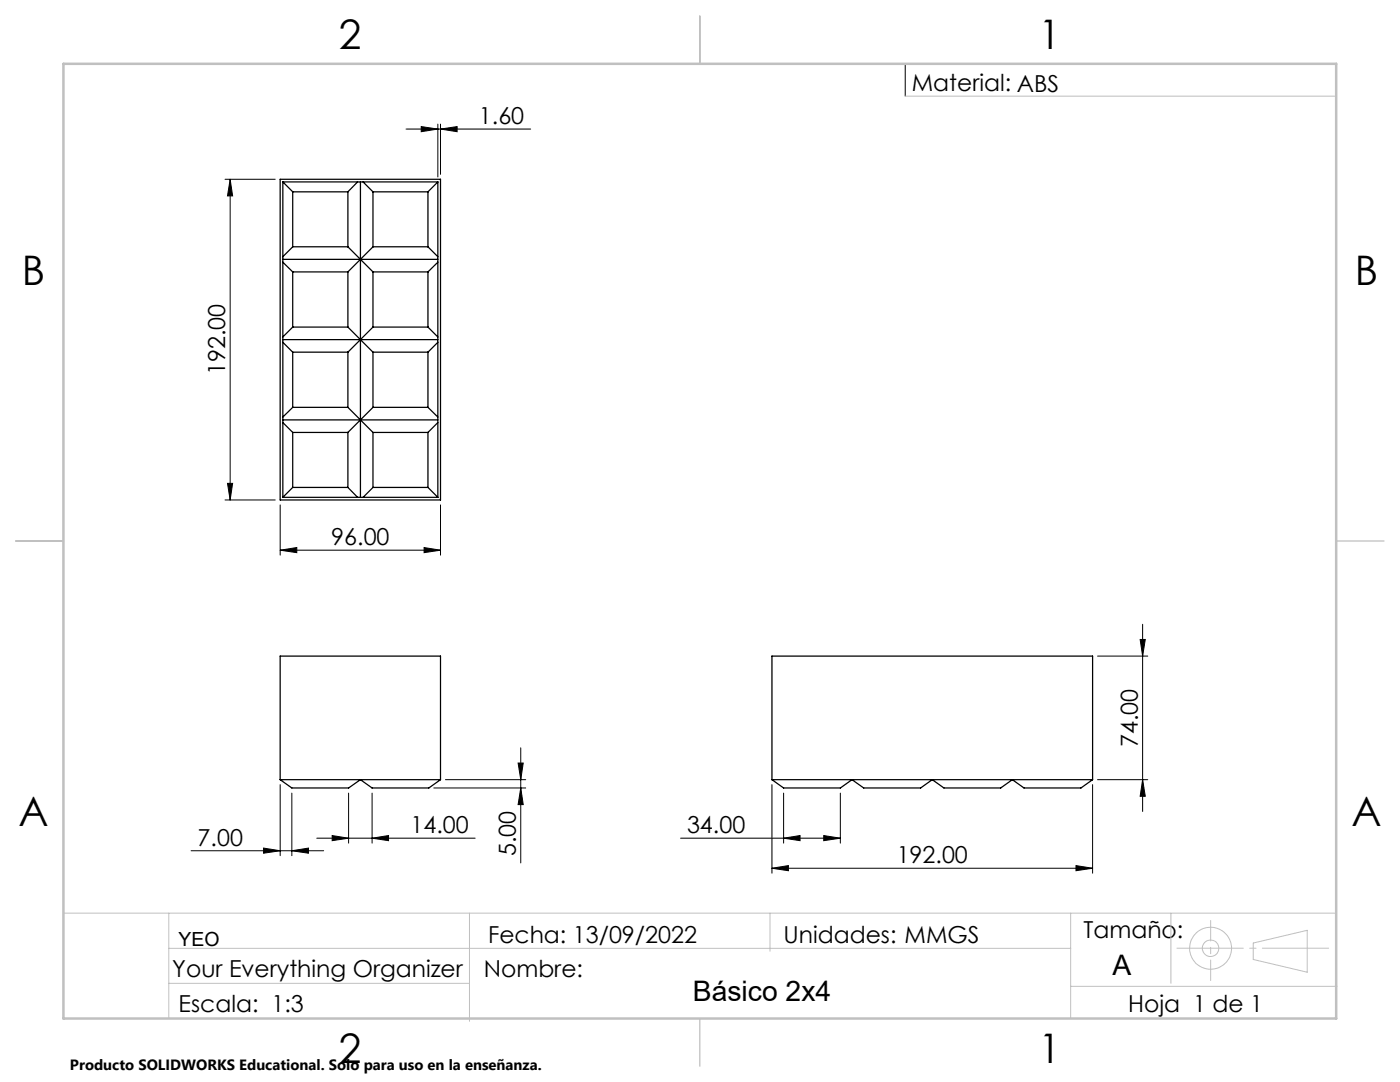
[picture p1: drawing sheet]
<svg xmlns="http://www.w3.org/2000/svg" width="279mm" height="216mm" viewBox="0 0 279 216" stroke-linecap="round" stroke-linejoin="round" font-family="sans-serif">
<g fill="none" stroke="#000" stroke-width=".25">
<path d="M55.9 35.8h32v64h-32zM56.4 36.3v62.9M56.4 36.3h31M56.4 36.3l2 2M58.4 38.3v10.9M58.4 38.3h11M69.4 38.3v10.9M71.4 36.3l-2 2M71.9 36.3v62.9M72.5 36.3l1.9 2M74.4 38.3v10.9M74.4 38.3h11"/>
<path d="M85.4 38.3v10.9M87.4 36.3v62.9M87.4 36.3l-2 2M56.4 51.8h31M56.4 52.3l2 2M58.4 49.2l-2 2M58.4 49.2h11M58.4 54.3h11M58.4 54.3v11M69.4 49.2l5 5.1M69.4 54.3v11M74.4 54.3v11"/>
<path d="M74.4 49.2l-5 5.1M74.4 49.2h11M74.4 54.3h11M85.4 49.2l2 2M85.4 54.3v11M87.4 52.3l-2 2M56.4 67.8h31M56.4 68.3l2 2M58.4 65.3l-2 1.9M58.4 65.3h11M58.4 70.3h11M58.4 70.3v11"/>
<path d="M69.4 70.3v11M69.4 65.3l5 5M74.4 70.3v11M74.4 65.3l-5 5M74.4 65.3h11M74.4 70.3h11M85.4 65.3l2 1.9M85.4 70.3v11M87.4 68.3l-2 2M56.4 99.2h31M56.4 83.8h31M56.4 84.3l2 2"/>
<path d="M58.4 97.3l-2 1.9M58.4 81.3l-2 1.9M58.4 81.3h11M58.4 86.3h11M58.4 86.3v11M58.4 97.3h11M69.4 86.3v11M69.4 81.3l5 5M69.4 97.3l2 1.9M74.4 86.3v11M74.4 81.3l-5 5M74.4 81.3h11"/>
<path d="M74.4 86.3h11M74.4 97.3l-1.9 1.9M74.4 97.3h11M85.4 81.3l2 1.9M85.4 86.3v11M85.4 97.3l2 1.9M87.4 84.3l-2 2M55.9 155.6h32M55.9 155.6v-24.7h32v24.7M55.9 155.6l2.3 1.6h11.4l2.3-1.6 2.4 1.6h11.3l2.3-1.6M154.1 155.6h64M154.1 155.6v-24.7h64v24.7"/>
<path d="M154.1 155.6l2.3 1.6h11.3l2.3-1.6 2.4 1.6h11.3l2.4-1.6 2.3 1.6h11.3l2.3-1.6 2.4 1.6h11.3l2.4-1.6"/>
</g>
<g fill="none" stroke="#c0c0c0" stroke-width=".2">
<path d="M180.7 19.2h86M12.7 182.2h254M33.7 182.2v21M33.7 196.2h60M33.7 189.2h180M93.7 182.2v21.6M153.7 182.2v7.6M213.7 182.2v21M213.7 196.8h53.1M233.7 182.2v14M250.1 188.2l10.8-2.6v8.4l-10.8-2.5z"/>
<circle cx="241.6" cy="189.2" r="1.65"/>
<circle cx="241.6" cy="189.2" r="4.2"/>
</g>
<g fill="none" stroke="#000" stroke-width=".2">
<path d="M180.7 12.7v6.5M44.9 35.8h10M45.9 35.8v64M45.9 35.8l.5 3.3h-1zM81 25.8h24.9M84.1 25.3l3.3 .5-3.3 .5zM87.4 24.8v10.5M87.9 25.8l3.3-.5v1zM87.9 24.8v10M44.9 99.8h10M45.4 96.4h1l-.5 3.4zM55.9 109.8l3.3-.5v1z"/>
<path d="M55.9 100.8v10M55.9 109.8h32M84.6 109.3l3.3 .5-3.3 .5zM87.9 100.8v10M219 130.9h10.1M227.5 127.6h1.1l-.6 3.3zM228 124.6v37.3M55.9 156.6v14.1M58.2 158.3v12.4M69.6 158.3v9.9M74.3 158.3v9.9M86.6 157.2h18.3"/>
<path d="M88.9 155.6h16M103.4 152.3h1l-.5 3.3zM103.9 149.2v23M103.9 157.2l.5 3.3h-1zM154.1 156.6v17.6M156.4 158.3v9.9M167.7 158.3v9.9M218.1 156.6v17.6M219 155.6h10.1M228 155.6l.6 3.3h-1.1zM38.1 169.8h26.5M52.6 169.2l3.3 .6-3.3 .5z"/>
<path d="M58.2 169.8l3.4-.6v1.1zM63.2 167.3h31.6M66.3 166.7l3.3 .6-3.3 .4zM74.3 167.3l3.2-.6v1zM135.8 167.3h31.9M154.1 173.2l3.2-.5v1zM154.1 173.2h64M156.4 167.3l3.3-.6v1zM164.4 166.7l3.3 .6-3.3 .4zM214.7 172.7l3.4 .5-3.4 .5z"/>
</g>
<path d="M234.9 189.2h30.3" fill="none" stroke="#c0c0c0" stroke-width=".2" stroke-dasharray="15.2 1.3 1.3 1.3" stroke-dashoffset="2"/>
<path d="M241.6 183.7v12" fill="none" stroke="#c0c0c0" stroke-width=".2" stroke-dasharray="15.2 1.3 1.3 1.3" stroke-dashoffset="11.2"/>
<path d="M139.7 3.2v9.5M3.1 107.9h9.6M266.7 107.9h9.5M139.7 203.2v9.6" fill="none" stroke="#c0c0c0" stroke-width=".25"/>
<path d="M12.7 12.7h254v190.5h-254z" fill="none" stroke="#c0c0c0" stroke-width=".5"/>
<g fill="#000">
<path d="M84.6 109.3l3.3 .5-3.3 .5zM55.9 109.8l3.3-.5v1z"/>
<path d="M103.9 157.2l.5 3.3h-1zM103.4 152.3h1l-.5 3.3zM45.4 96.4h1l-.5 3.4zM45.9 35.8l.5 3.3h-1zM228 155.6l.6 3.3h-1.1zM227.5 127.6h1.1l-.6 3.3z"/>
<path d="M52.6 169.2l3.3 .6-3.3 .5zM58.2 169.8l3.4-.6v1.1zM84.1 25.3l3.3 .5-3.3 .5zM87.9 25.8l3.3-.5v1zM154.1 173.2l3.2-.5v1zM214.7 172.7l3.4 .5-3.4 .5z"/>
<path d="M66.3 166.7l3.3 .6-3.3 .4zM74.3 167.3l3.2-.6v1zM156.4 167.3l3.3-.6v1zM164.4 166.7l3.3 .6-3.3 .4z"/>
</g>
<g font-size="8.1">
<text x="67.6" y="9.7">2</text>
<text x="207.3" y="9.7">1</text>
<text x="4.4" y="57">B</text>
<text x="270.4" y="57">B</text>
<text x="3.7" y="164.9">A</text>
<text x="269.7" y="164.9">A</text>
<text x="67.6" y="212.2">2</text>
<text x="207.3" y="212.2">1</text>
</g>
<g font-size="5.6">
<text x="222" y="194.6">A</text>
<text x="138.3" y="199.8">Básico 2x4</text>
</g>
<g font-size="4.7">
<text x="182" y="18.1">Material: ABS</text>
<text x="95.6" y="24.7">1.60</text>
<text x="44.9" y="74.9" transform="rotate(-90 44.9 74.9)">192.00</text>
<text x="66.1" y="108.7">96.00</text>
<text x="227.1" y="149" transform="rotate(-90 227.1 149)">74.00</text>
<text x="81.9" y="166.2">14.00</text>
<text x="137.1" y="166.2">34.00</text>
<text x="39.4" y="168.7">7.00</text>
<text x="102.9" y="170.9" transform="rotate(-90 102.9 170.9)">5.00</text>
<text x="179" y="172.2">192.00</text>
<text x="97.4" y="188.2">Fecha: 13/09/2022</text>
<text x="156.4" y="188.2">Unidades: MMGS</text>
<text x="216.2" y="187.2">Tamaño:</text>
<text x="34.4" y="195">Your Everything Organizer</text>
<text x="96.6" y="195">Nombre:</text>
<text x="35.6" y="202">Escala: 1:3</text>
<text x="225.1" y="202">Hoja 1 de 1</text>
</g>
<text font-size="3.9" x="35.7" y="188.7">YEO</text>
<text font-size="3" x="14" y="213.5">Producto SOLIDWORKS Educational. Solo para uso en la enseñanza.</text>
</svg>
